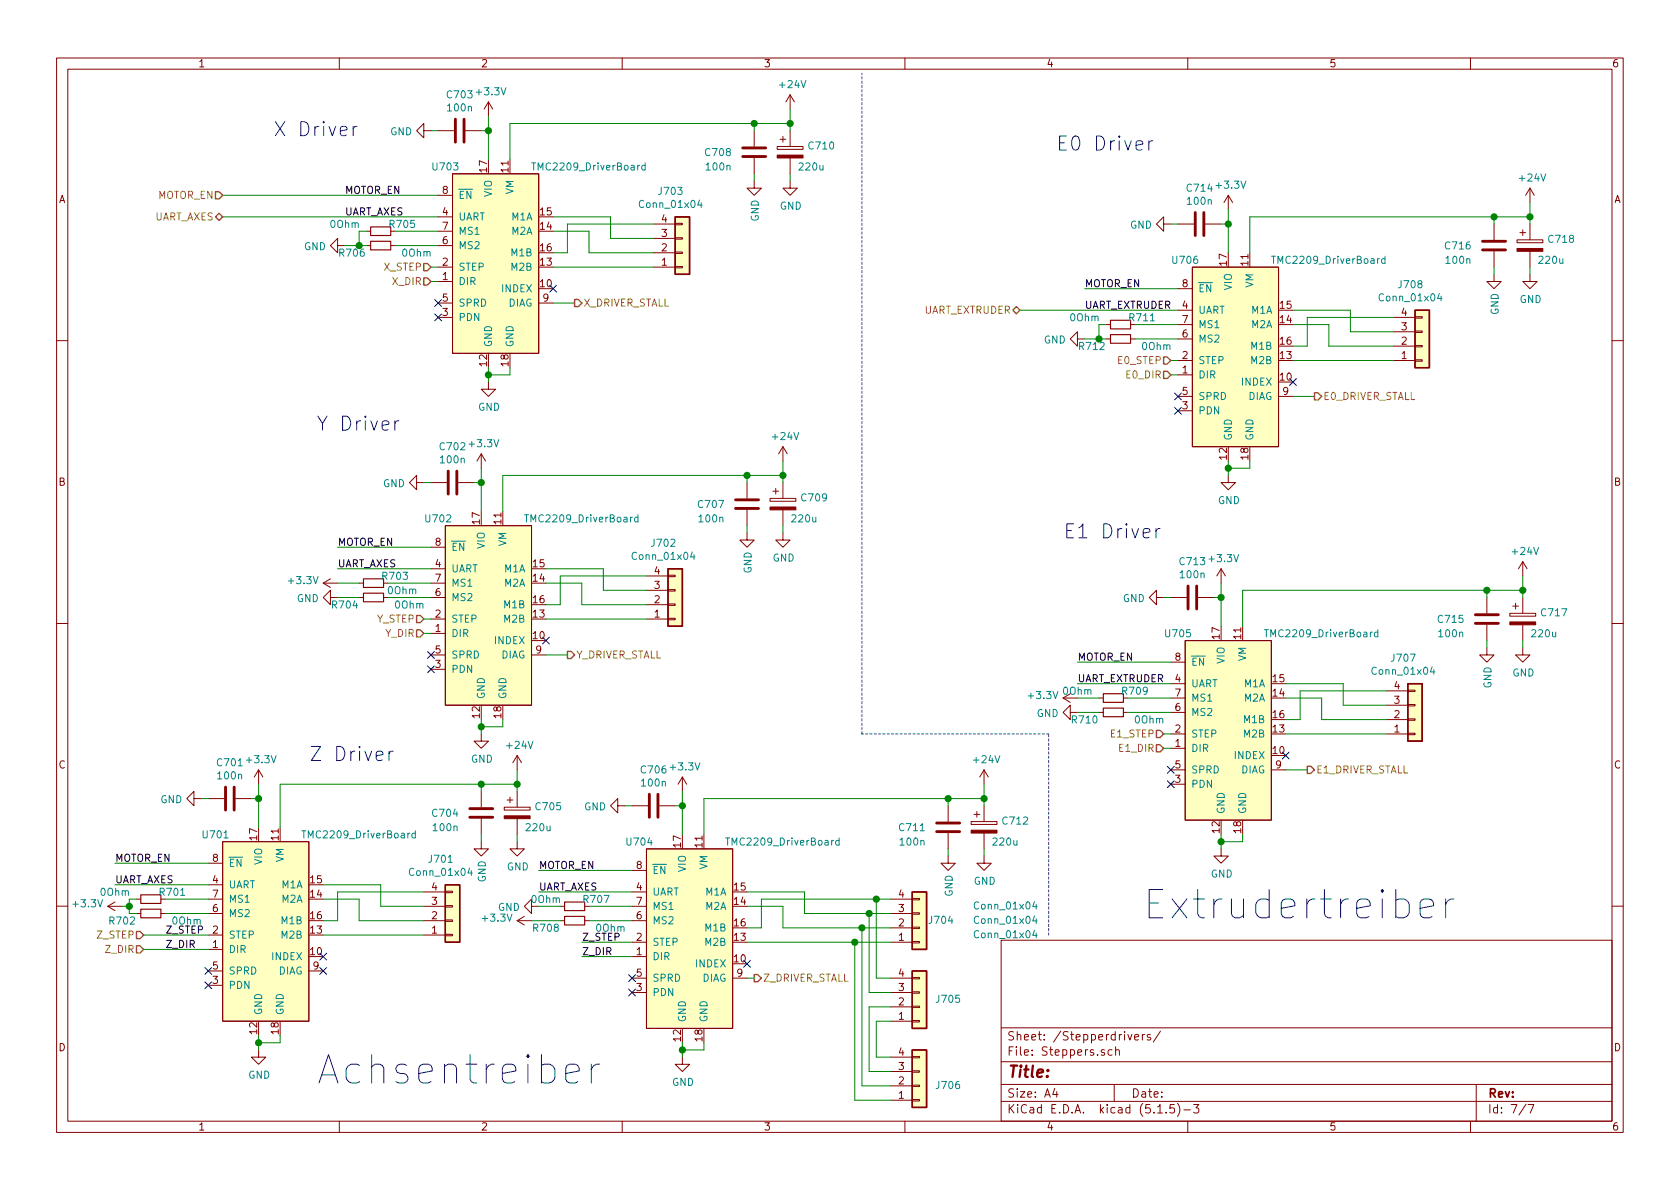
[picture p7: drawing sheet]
EESchema Schematic File Version 4
EELAYER 30 0
EELAYER END
$Descr A4 11693 8268
encoding utf-8
Sheet 7 7
Title ""
Date ""
Rev ""
Comp ""
Comment1 ""
Comment2 ""
Comment3 ""
Comment4 ""
$EndDescr
$Comp
L LibLoader:TMC2209_DriverBoard U703
U 1 1
P 3350 1200
F 0 "U703" H 3100 1250 50  0000 C CNN
F 1 "TMC2209_DriverBoard" H 4100 1250 50  0000 C CNN
F 2 "LibLoader:TMC2209_DriverBoard" H 3350 1650 50  0001 C CNN
F 3 "" H 3350 1650 50  0001 C CNN
	1    3350 1200
	1    0    0    -1  
$EndComp
Text Notes 2200 7550 0    197  ~ 0
Achsentreiber
Text Notes 7950 6400 0    197  ~ 0
Extrudertreiber
$Comp
L power:GND #PWR0714
U 1 1
P 3400 2650
F 0 "#PWR0714" H 3400 2400 50  0001 C CNN
F 1 "GND" H 3405 2477 50  0000 C CNN
F 2 "" H 3400 2650 50  0001 C CNN
F 3 "" H 3400 2650 50  0001 C CNN
	1    3400 2650
	1    0    0    -1  
$EndComp
Wire Wire Line
	3400 2550 3400 2600
Wire Wire Line
	3550 2550 3550 2600
Wire Wire Line
	3550 2600 3400 2600
Connection ~ 3400 2600
Wire Wire Line
	3400 2600 3400 2650
NoConn ~ 3850 2000
NoConn ~ 3050 2200
$Comp
L Connector_Generic:Conn_01x04 J703
U 1 1
P 4750 1750
F 0 "J703" H 4668 1325 50  0000 C CNN
F 1 "Conn_01x04" H 4668 1416 50  0000 C CNN
F 2 "Connector_Molex:Molex_KK-254_AE-6410-04A_1x04_P2.54mm_Vertical" H 4750 1750 50  0001 C CNN
F 3 "~" H 4750 1750 50  0001 C CNN
	1    4750 1750
	1    0    0    1   
$EndComp
Wire Wire Line
	4550 1850 3850 1850
Wire Wire Line
	3850 1750 3950 1750
Wire Wire Line
	3950 1750 3950 1550
Wire Wire Line
	3950 1550 4550 1550
Wire Wire Line
	3850 1600 4100 1600
Wire Wire Line
	4100 1600 4100 1750
Wire Wire Line
	4100 1750 4550 1750
Wire Wire Line
	3850 1500 4250 1500
Wire Wire Line
	4250 1500 4250 1650
Wire Wire Line
	4250 1650 4550 1650
Text Notes 1900 950  0    98   ~ 0
X Driver
Text Notes 2200 3000 0    98   ~ 0
Y Driver
Text Notes 7350 1050 0    98   ~ 0
E0 Driver
Text Notes 7400 3750 0    98   ~ 0
E1 Driver
$Comp
L Device:R_Small R705
U 1 1
P 2650 1600
F 0 "R705" V 2600 1750 50  0000 C CNN
F 1 "0Ohm" V 2600 1350 50  0000 C CNN
F 2 "Resistor_SMD:R_0603_1608Metric" H 2650 1600 50  0001 C CNN
F 3 "~" H 2650 1600 50  0001 C CNN
	1    2650 1600
	0    1    1    0   
$EndComp
$Comp
L Device:R_Small R706
U 1 1
P 2650 1700
F 0 "R706" V 2700 1500 50  0000 C CNN
F 1 "0Ohm" V 2700 1950 50  0000 C CNN
F 2 "Resistor_SMD:R_0603_1608Metric" H 2650 1700 50  0001 C CNN
F 3 "~" H 2650 1700 50  0001 C CNN
	1    2650 1700
	0    1    1    0   
$EndComp
Wire Wire Line
	2750 1600 3050 1600
Wire Wire Line
	3050 1700 2750 1700
$Comp
L power:GND #PWR0707
U 1 1
P 2400 1700
F 0 "#PWR0707" H 2400 1450 50  0001 C CNN
F 1 "GND" V 2405 1572 50  0000 R CNN
F 2 "" H 2400 1700 50  0001 C CNN
F 3 "" H 2400 1700 50  0001 C CNN
	1    2400 1700
	0    1    1    0   
$EndComp
Wire Wire Line
	2400 1700 2500 1700
Wire Wire Line
	2550 1600 2500 1600
Wire Wire Line
	2500 1600 2500 1700
Connection ~ 2500 1700
Wire Wire Line
	2500 1700 2550 1700
Text HLabel 1550 1500 0    50   BiDi ~ 0
UART_AXES
Text HLabel 7100 2150 0    50   BiDi ~ 0
UART_EXTRUDER
Wire Wire Line
	3050 1500 1550 1500
Text Label 2400 1500 0    50   ~ 0
UART_AXES
Text HLabel 1550 1350 0    50   Input ~ 0
MOTOR_EN
Wire Wire Line
	1550 1350 3050 1350
Text Label 2400 1350 0    50   ~ 0
MOTOR_EN
Text HLabel 4000 2100 2    50   Output ~ 0
X_DRIVER_STALL
Wire Wire Line
	4000 2100 3850 2100
NoConn ~ 3050 2100
Text HLabel 3000 1950 0    50   Input ~ 0
X_DIR
Text HLabel 3000 1850 0    50   Input ~ 0
X_STEP
Wire Wire Line
	3000 1850 3050 1850
Wire Wire Line
	3000 1950 3050 1950
$Comp
L Device:C C703
U 1 1
P 3200 900
F 0 "C703" V 2948 900 50  0000 C CNN
F 1 "100n" V 3039 900 50  0000 C CNN
F 2 "Capacitor_SMD:C_0603_1608Metric" H 3238 750 50  0001 C CNN
F 3 "~" H 3200 900 50  0001 C CNN
F 4 "" V 3200 900 50  0001 C CNN "Feld4"
	1    3200 900 
	0    1    1    0   
$EndComp
Wire Wire Line
	3400 1100 3400 900 
Wire Wire Line
	3400 900  3350 900 
$Comp
L power:GND #PWR0709
U 1 1
P 3000 900
F 0 "#PWR0709" H 3000 650 50  0001 C CNN
F 1 "GND" V 3005 772 50  0000 R CNN
F 2 "" H 3000 900 50  0001 C CNN
F 3 "" H 3000 900 50  0001 C CNN
	1    3000 900 
	0    1    1    0   
$EndComp
Wire Wire Line
	3000 900  3050 900 
$Comp
L power:+3.3V #PWR0713
U 1 1
P 3400 800
F 0 "#PWR0713" H 3400 650 50  0001 C CNN
F 1 "+3.3V" H 3415 973 50  0000 C CNN
F 2 "" H 3400 800 50  0001 C CNN
F 3 "" H 3400 800 50  0001 C CNN
	1    3400 800 
	1    0    0    -1  
$EndComp
Wire Wire Line
	3400 800  3400 900 
Connection ~ 3400 900 
$Comp
L Device:CP C?
U 1 1
P 5500 1050
AR Path="/5EC2A71B/5EF22206" Ref="C?"  Part="1" 
AR Path="/5EE252A3/5EF22206" Ref="C710"  Part="1" 
F 0 "C710" H 5618 1096 50  0000 L CNN
F 1 "220u" H 5550 950 50  0000 L CNN
F 2 "Capacitor_SMD:CP_Elec_8x10" H 5538 900 50  0001 C CNN
F 3 "~" H 5500 1050 50  0001 C CNN
	1    5500 1050
	1    0    0    -1  
$EndComp
$Comp
L power:GND #PWR0727
U 1 1
P 5500 1250
F 0 "#PWR0727" H 5500 1000 50  0001 C CNN
F 1 "GND" H 5505 1077 50  0000 C CNN
F 2 "" H 5500 1250 50  0001 C CNN
F 3 "" H 5500 1250 50  0001 C CNN
	1    5500 1250
	1    0    0    -1  
$EndComp
Wire Wire Line
	5500 1250 5500 1200
$Comp
L power:+24V #PWR0726
U 1 1
P 5500 750
F 0 "#PWR0726" H 5500 600 50  0001 C CNN
F 1 "+24V" H 5515 923 50  0000 C CNN
F 2 "" H 5500 750 50  0001 C CNN
F 3 "" H 5500 750 50  0001 C CNN
	1    5500 750 
	1    0    0    -1  
$EndComp
Wire Wire Line
	5500 900  5500 850 
Wire Wire Line
	5500 850  5250 850 
Connection ~ 5500 850 
Wire Wire Line
	5500 850  5500 750 
Wire Wire Line
	3550 850  3550 1100
$Comp
L Device:C C708
U 1 1
P 5250 1050
F 0 "C708" H 4998 1050 50  0000 C CNN
F 1 "100n" H 5000 950 50  0000 C CNN
F 2 "Capacitor_SMD:C_0603_1608Metric" H 5288 900 50  0001 C CNN
F 3 "~" H 5250 1050 50  0001 C CNN
F 4 "" V 5250 1050 50  0001 C CNN "Feld4"
	1    5250 1050
	1    0    0    -1  
$EndComp
$Comp
L power:GND #PWR0723
U 1 1
P 5250 1250
F 0 "#PWR0723" H 5250 1000 50  0001 C CNN
F 1 "GND" V 5255 1122 50  0000 R CNN
F 2 "" H 5250 1250 50  0001 C CNN
F 3 "" H 5250 1250 50  0001 C CNN
	1    5250 1250
	1    0    0    -1  
$EndComp
Wire Wire Line
	5250 1250 5250 1200
Wire Wire Line
	5250 900  5250 850 
Connection ~ 5250 850 
Wire Wire Line
	3550 850  5250 850 
$Comp
L LibLoader:TMC2209_DriverBoard U702
U 1 1
P 3300 3650
F 0 "U702" H 3050 3700 50  0000 C CNN
F 1 "TMC2209_DriverBoard" H 4050 3700 50  0000 C CNN
F 2 "LibLoader:TMC2209_DriverBoard" H 3300 4100 50  0001 C CNN
F 3 "" H 3300 4100 50  0001 C CNN
	1    3300 3650
	1    0    0    -1  
$EndComp
$Comp
L power:GND #PWR0711
U 1 1
P 3350 5100
F 0 "#PWR0711" H 3350 4850 50  0001 C CNN
F 1 "GND" H 3355 4927 50  0000 C CNN
F 2 "" H 3350 5100 50  0001 C CNN
F 3 "" H 3350 5100 50  0001 C CNN
	1    3350 5100
	1    0    0    -1  
$EndComp
Wire Wire Line
	3350 5000 3350 5050
Wire Wire Line
	3500 5000 3500 5050
Wire Wire Line
	3500 5050 3350 5050
Connection ~ 3350 5050
Wire Wire Line
	3350 5050 3350 5100
NoConn ~ 3800 4450
NoConn ~ 3000 4650
$Comp
L Connector_Generic:Conn_01x04 J702
U 1 1
P 4700 4200
F 0 "J702" H 4618 3775 50  0000 C CNN
F 1 "Conn_01x04" H 4618 3866 50  0000 C CNN
F 2 "Connector_Molex:Molex_KK-254_AE-6410-04A_1x04_P2.54mm_Vertical" H 4700 4200 50  0001 C CNN
F 3 "~" H 4700 4200 50  0001 C CNN
	1    4700 4200
	1    0    0    1   
$EndComp
Wire Wire Line
	4500 4300 3800 4300
Wire Wire Line
	3800 4200 3900 4200
Wire Wire Line
	3900 4200 3900 4000
Wire Wire Line
	3900 4000 4500 4000
Wire Wire Line
	3800 4050 4050 4050
Wire Wire Line
	4050 4050 4050 4200
Wire Wire Line
	4050 4200 4500 4200
Wire Wire Line
	3800 3950 4200 3950
Wire Wire Line
	4200 3950 4200 4100
Wire Wire Line
	4200 4100 4500 4100
$Comp
L Device:R_Small R703
U 1 1
P 2600 4050
F 0 "R703" V 2550 4200 50  0000 C CNN
F 1 "0Ohm" V 2650 4250 50  0000 C CNN
F 2 "Resistor_SMD:R_0603_1608Metric" H 2600 4050 50  0001 C CNN
F 3 "~" H 2600 4050 50  0001 C CNN
	1    2600 4050
	0    1    1    0   
$EndComp
$Comp
L Device:R_Small R704
U 1 1
P 2600 4150
F 0 "R704" V 2650 3950 50  0000 C CNN
F 1 "0Ohm" V 2650 4400 50  0000 C CNN
F 2 "Resistor_SMD:R_0603_1608Metric" H 2600 4150 50  0001 C CNN
F 3 "~" H 2600 4150 50  0001 C CNN
	1    2600 4150
	0    1    1    0   
$EndComp
Wire Wire Line
	2700 4050 3000 4050
Wire Wire Line
	3000 4150 2700 4150
$Comp
L power:GND #PWR0706
U 1 1
P 2350 4150
F 0 "#PWR0706" H 2350 3900 50  0001 C CNN
F 1 "GND" V 2355 4022 50  0000 R CNN
F 2 "" H 2350 4150 50  0001 C CNN
F 3 "" H 2350 4150 50  0001 C CNN
	1    2350 4150
	0    1    1    0   
$EndComp
Wire Wire Line
	3000 3950 2350 3950
Text Label 2350 3950 0    50   ~ 0
UART_AXES
Wire Wire Line
	2350 3800 3000 3800
Text Label 2350 3800 0    50   ~ 0
MOTOR_EN
Text HLabel 3950 4550 2    50   Output ~ 0
Y_DRIVER_STALL
Wire Wire Line
	3950 4550 3800 4550
NoConn ~ 3000 4550
Text HLabel 2950 4400 0    50   Input ~ 0
Y_DIR
Text HLabel 2950 4300 0    50   Input ~ 0
Y_STEP
Wire Wire Line
	2950 4300 3000 4300
Wire Wire Line
	2950 4400 3000 4400
$Comp
L Device:C C702
U 1 1
P 3150 3350
F 0 "C702" V 2898 3350 50  0000 C CNN
F 1 "100n" V 2989 3350 50  0000 C CNN
F 2 "Capacitor_SMD:C_0603_1608Metric" H 3188 3200 50  0001 C CNN
F 3 "~" H 3150 3350 50  0001 C CNN
F 4 "" V 3150 3350 50  0001 C CNN "Feld4"
	1    3150 3350
	0    1    1    0   
$EndComp
Wire Wire Line
	3350 3550 3350 3350
Wire Wire Line
	3350 3350 3300 3350
$Comp
L power:GND #PWR0708
U 1 1
P 2950 3350
F 0 "#PWR0708" H 2950 3100 50  0001 C CNN
F 1 "GND" V 2955 3222 50  0000 R CNN
F 2 "" H 2950 3350 50  0001 C CNN
F 3 "" H 2950 3350 50  0001 C CNN
	1    2950 3350
	0    1    1    0   
$EndComp
Wire Wire Line
	2950 3350 3000 3350
$Comp
L power:+3.3V #PWR0710
U 1 1
P 3350 3250
F 0 "#PWR0710" H 3350 3100 50  0001 C CNN
F 1 "+3.3V" H 3365 3423 50  0000 C CNN
F 2 "" H 3350 3250 50  0001 C CNN
F 3 "" H 3350 3250 50  0001 C CNN
	1    3350 3250
	1    0    0    -1  
$EndComp
Wire Wire Line
	3350 3250 3350 3350
Connection ~ 3350 3350
$Comp
L Device:CP C?
U 1 1
P 5450 3500
AR Path="/5EC2A71B/5EF4168D" Ref="C?"  Part="1" 
AR Path="/5EE252A3/5EF4168D" Ref="C709"  Part="1" 
F 0 "C709" H 5568 3546 50  0000 L CNN
F 1 "220u" H 5500 3400 50  0000 L CNN
F 2 "Capacitor_SMD:CP_Elec_8x10" H 5488 3350 50  0001 C CNN
F 3 "~" H 5450 3500 50  0001 C CNN
	1    5450 3500
	1    0    0    -1  
$EndComp
$Comp
L power:GND #PWR0725
U 1 1
P 5450 3700
F 0 "#PWR0725" H 5450 3450 50  0001 C CNN
F 1 "GND" H 5455 3527 50  0000 C CNN
F 2 "" H 5450 3700 50  0001 C CNN
F 3 "" H 5450 3700 50  0001 C CNN
	1    5450 3700
	1    0    0    -1  
$EndComp
Wire Wire Line
	5450 3700 5450 3650
$Comp
L power:+24V #PWR0724
U 1 1
P 5450 3200
F 0 "#PWR0724" H 5450 3050 50  0001 C CNN
F 1 "+24V" H 5465 3373 50  0000 C CNN
F 2 "" H 5450 3200 50  0001 C CNN
F 3 "" H 5450 3200 50  0001 C CNN
	1    5450 3200
	1    0    0    -1  
$EndComp
Wire Wire Line
	5450 3350 5450 3300
Wire Wire Line
	5450 3300 5200 3300
Connection ~ 5450 3300
Wire Wire Line
	5450 3300 5450 3200
Wire Wire Line
	3500 3300 3500 3550
$Comp
L Device:C C707
U 1 1
P 5200 3500
F 0 "C707" H 4948 3500 50  0000 C CNN
F 1 "100n" H 4950 3400 50  0000 C CNN
F 2 "Capacitor_SMD:C_0603_1608Metric" H 5238 3350 50  0001 C CNN
F 3 "~" H 5200 3500 50  0001 C CNN
F 4 "" V 5200 3500 50  0001 C CNN "Feld4"
	1    5200 3500
	1    0    0    -1  
$EndComp
$Comp
L power:GND #PWR0722
U 1 1
P 5200 3700
F 0 "#PWR0722" H 5200 3450 50  0001 C CNN
F 1 "GND" V 5205 3572 50  0000 R CNN
F 2 "" H 5200 3700 50  0001 C CNN
F 3 "" H 5200 3700 50  0001 C CNN
	1    5200 3700
	1    0    0    -1  
$EndComp
Wire Wire Line
	5200 3700 5200 3650
Wire Wire Line
	5200 3350 5200 3300
Connection ~ 5200 3300
Wire Wire Line
	3500 3300 5200 3300
$Comp
L LibLoader:TMC2209_DriverBoard U704
U 1 1
P 4700 5900
F 0 "U704" H 4450 5950 50  0000 C CNN
F 1 "TMC2209_DriverBoard" H 5450 5950 50  0000 C CNN
F 2 "LibLoader:TMC2209_DriverBoard" H 4700 6350 50  0001 C CNN
F 3 "" H 4700 6350 50  0001 C CNN
	1    4700 5900
	1    0    0    -1  
$EndComp
$Comp
L power:GND #PWR0721
U 1 1
P 4750 7350
F 0 "#PWR0721" H 4750 7100 50  0001 C CNN
F 1 "GND" H 4755 7177 50  0000 C CNN
F 2 "" H 4750 7350 50  0001 C CNN
F 3 "" H 4750 7350 50  0001 C CNN
	1    4750 7350
	1    0    0    -1  
$EndComp
Wire Wire Line
	4750 7250 4750 7300
Wire Wire Line
	4900 7250 4900 7300
Wire Wire Line
	4900 7300 4750 7300
Connection ~ 4750 7300
Wire Wire Line
	4750 7300 4750 7350
NoConn ~ 5200 6700
NoConn ~ 4400 6900
$Comp
L Connector_Generic:Conn_01x04 J704
U 1 1
P 6400 6450
F 0 "J704" H 6550 6400 50  0000 C CNN
F 1 "Conn_01x04" H 7000 6400 50  0000 C CNN
F 2 "Connector_Molex:Molex_KK-254_AE-6410-04A_1x04_P2.54mm_Vertical" H 6400 6450 50  0001 C CNN
F 3 "~" H 6400 6450 50  0001 C CNN
	1    6400 6450
	1    0    0    1   
$EndComp
Wire Wire Line
	6200 6550 5950 6550
Wire Wire Line
	5200 6450 5300 6450
Wire Wire Line
	5300 6450 5300 6250
Wire Wire Line
	5300 6250 6100 6250
Wire Wire Line
	5200 6300 5450 6300
Wire Wire Line
	5450 6300 5450 6450
Wire Wire Line
	5450 6450 6000 6450
Wire Wire Line
	5200 6200 5600 6200
Wire Wire Line
	5600 6200 5600 6350
Wire Wire Line
	5600 6350 6050 6350
$Comp
L Device:R_Small R707
U 1 1
P 4000 6300
F 0 "R707" V 3950 6450 50  0000 C CNN
F 1 "0Ohm" V 3950 6100 50  0000 C CNN
F 2 "Resistor_SMD:R_0603_1608Metric" H 4000 6300 50  0001 C CNN
F 3 "~" H 4000 6300 50  0001 C CNN
	1    4000 6300
	0    1    1    0   
$EndComp
$Comp
L Device:R_Small R708
U 1 1
P 4000 6400
F 0 "R708" V 4050 6200 50  0000 C CNN
F 1 "0Ohm" V 4050 6650 50  0000 C CNN
F 2 "Resistor_SMD:R_0603_1608Metric" H 4000 6400 50  0001 C CNN
F 3 "~" H 4000 6400 50  0001 C CNN
	1    4000 6400
	0    1    1    0   
$EndComp
Wire Wire Line
	4100 6300 4400 6300
Wire Wire Line
	4400 6400 4100 6400
$Comp
L power:GND #PWR0718
U 1 1
P 3750 6300
F 0 "#PWR0718" H 3750 6050 50  0001 C CNN
F 1 "GND" V 3755 6172 50  0000 R CNN
F 2 "" H 3750 6300 50  0001 C CNN
F 3 "" H 3750 6300 50  0001 C CNN
	1    3750 6300
	0    1    1    0   
$EndComp
Wire Wire Line
	4400 6200 3750 6200
Text Label 3750 6200 0    50   ~ 0
UART_AXES
Wire Wire Line
	3750 6050 4400 6050
Text Label 3750 6050 0    50   ~ 0
MOTOR_EN
Text HLabel 5250 6800 2    50   Output ~ 0
Z_DRIVER_STALL
Wire Wire Line
	5250 6800 5200 6800
NoConn ~ 4400 6800
$Comp
L Device:C C706
U 1 1
P 4550 5600
F 0 "C706" V 4298 5600 50  0000 C CNN
F 1 "100n" V 4389 5600 50  0000 C CNN
F 2 "Capacitor_SMD:C_0603_1608Metric" H 4588 5450 50  0001 C CNN
F 3 "~" H 4550 5600 50  0001 C CNN
F 4 "" V 4550 5600 50  0001 C CNN "Feld4"
	1    4550 5600
	0    1    1    0   
$EndComp
Wire Wire Line
	4750 5800 4750 5600
Wire Wire Line
	4750 5600 4700 5600
$Comp
L power:GND #PWR0719
U 1 1
P 4350 5600
F 0 "#PWR0719" H 4350 5350 50  0001 C CNN
F 1 "GND" V 4355 5472 50  0000 R CNN
F 2 "" H 4350 5600 50  0001 C CNN
F 3 "" H 4350 5600 50  0001 C CNN
	1    4350 5600
	0    1    1    0   
$EndComp
Wire Wire Line
	4350 5600 4400 5600
$Comp
L power:+3.3V #PWR0720
U 1 1
P 4750 5500
F 0 "#PWR0720" H 4750 5350 50  0001 C CNN
F 1 "+3.3V" H 4765 5673 50  0000 C CNN
F 2 "" H 4750 5500 50  0001 C CNN
F 3 "" H 4750 5500 50  0001 C CNN
	1    4750 5500
	1    0    0    -1  
$EndComp
Wire Wire Line
	4750 5500 4750 5600
Connection ~ 4750 5600
$Comp
L Device:CP C?
U 1 1
P 6850 5750
AR Path="/5EC2A71B/5EF4D920" Ref="C?"  Part="1" 
AR Path="/5EE252A3/5EF4D920" Ref="C712"  Part="1" 
F 0 "C712" H 6968 5796 50  0000 L CNN
F 1 "220u" H 6900 5650 50  0000 L CNN
F 2 "Capacitor_SMD:CP_Elec_8x10" H 6888 5600 50  0001 C CNN
F 3 "~" H 6850 5750 50  0001 C CNN
	1    6850 5750
	1    0    0    -1  
$EndComp
$Comp
L power:GND #PWR0730
U 1 1
P 6850 5950
F 0 "#PWR0730" H 6850 5700 50  0001 C CNN
F 1 "GND" H 6855 5777 50  0000 C CNN
F 2 "" H 6850 5950 50  0001 C CNN
F 3 "" H 6850 5950 50  0001 C CNN
	1    6850 5950
	1    0    0    -1  
$EndComp
Wire Wire Line
	6850 5950 6850 5900
$Comp
L power:+24V #PWR0729
U 1 1
P 6850 5450
F 0 "#PWR0729" H 6850 5300 50  0001 C CNN
F 1 "+24V" H 6865 5623 50  0000 C CNN
F 2 "" H 6850 5450 50  0001 C CNN
F 3 "" H 6850 5450 50  0001 C CNN
	1    6850 5450
	1    0    0    -1  
$EndComp
Wire Wire Line
	6850 5600 6850 5550
Wire Wire Line
	6850 5550 6600 5550
Connection ~ 6850 5550
Wire Wire Line
	6850 5550 6850 5450
Wire Wire Line
	4900 5550 4900 5800
$Comp
L Device:C C711
U 1 1
P 6600 5750
F 0 "C711" H 6348 5750 50  0000 C CNN
F 1 "100n" H 6350 5650 50  0000 C CNN
F 2 "Capacitor_SMD:C_0603_1608Metric" H 6638 5600 50  0001 C CNN
F 3 "~" H 6600 5750 50  0001 C CNN
F 4 "" V 6600 5750 50  0001 C CNN "Feld4"
	1    6600 5750
	1    0    0    -1  
$EndComp
$Comp
L power:GND #PWR0728
U 1 1
P 6600 5950
F 0 "#PWR0728" H 6600 5700 50  0001 C CNN
F 1 "GND" V 6605 5822 50  0000 R CNN
F 2 "" H 6600 5950 50  0001 C CNN
F 3 "" H 6600 5950 50  0001 C CNN
	1    6600 5950
	1    0    0    -1  
$EndComp
Wire Wire Line
	6600 5950 6600 5900
Wire Wire Line
	6600 5600 6600 5550
Connection ~ 6600 5550
Wire Wire Line
	4900 5550 6600 5550
$Comp
L Connector_Generic:Conn_01x04 J705
U 1 1
P 6400 7000
F 0 "J705" H 6600 6950 50  0000 C CNN
F 1 "Conn_01x04" H 7000 6500 50  0000 C CNN
F 2 "Connector_Molex:Molex_KK-254_AE-6410-04A_1x04_P2.54mm_Vertical" H 6400 7000 50  0001 C CNN
F 3 "~" H 6400 7000 50  0001 C CNN
	1    6400 7000
	1    0    0    1   
$EndComp
$Comp
L Connector_Generic:Conn_01x04 J706
U 1 1
P 6400 7550
F 0 "J706" H 6600 7550 50  0000 C CNN
F 1 "Conn_01x04" H 7000 6300 50  0000 C CNN
F 2 "Connector_Molex:Molex_KK-254_AE-6410-04A_1x04_P2.54mm_Vertical" H 6400 7550 50  0001 C CNN
F 3 "~" H 6400 7550 50  0001 C CNN
	1    6400 7550
	1    0    0    1   
$EndComp
Wire Wire Line
	6200 6800 6100 6800
Wire Wire Line
	6100 6800 6100 6250
Connection ~ 6100 6250
Wire Wire Line
	6100 6250 6200 6250
Wire Wire Line
	6200 7100 6100 7100
Wire Wire Line
	6100 7100 6100 7350
Wire Wire Line
	6100 7350 6200 7350
Wire Wire Line
	6200 6900 6050 6900
Wire Wire Line
	6050 6900 6050 6350
Connection ~ 6050 6350
Wire Wire Line
	6050 6350 6200 6350
Wire Wire Line
	6200 7000 6050 7000
Wire Wire Line
	6050 7000 6050 7450
Wire Wire Line
	6050 7450 6200 7450
Wire Wire Line
	6200 7650 5950 7650
Wire Wire Line
	5950 7650 5950 6550
Connection ~ 5950 6550
Wire Wire Line
	5950 6550 5200 6550
Wire Wire Line
	6200 7550 6000 7550
Wire Wire Line
	6000 7550 6000 6450
Connection ~ 6000 6450
Wire Wire Line
	6000 6450 6200 6450
$Comp
L LibLoader:TMC2209_DriverBoard U706
U 1 1
P 8500 1850
F 0 "U706" H 8250 1900 50  0000 C CNN
F 1 "TMC2209_DriverBoard" H 9250 1900 50  0000 C CNN
F 2 "LibLoader:TMC2209_DriverBoard" H 8500 2300 50  0001 C CNN
F 3 "" H 8500 2300 50  0001 C CNN
	1    8500 1850
	1    0    0    -1  
$EndComp
$Comp
L power:GND #PWR0739
U 1 1
P 8550 3300
F 0 "#PWR0739" H 8550 3050 50  0001 C CNN
F 1 "GND" H 8555 3127 50  0000 C CNN
F 2 "" H 8550 3300 50  0001 C CNN
F 3 "" H 8550 3300 50  0001 C CNN
	1    8550 3300
	1    0    0    -1  
$EndComp
Wire Wire Line
	8550 3200 8550 3250
Wire Wire Line
	8700 3200 8700 3250
Wire Wire Line
	8700 3250 8550 3250
Connection ~ 8550 3250
Wire Wire Line
	8550 3250 8550 3300
NoConn ~ 9000 2650
NoConn ~ 8200 2850
$Comp
L Connector_Generic:Conn_01x04 J708
U 1 1
P 9900 2400
F 0 "J708" H 9818 1975 50  0000 C CNN
F 1 "Conn_01x04" H 9818 2066 50  0000 C CNN
F 2 "Connector_Molex:Molex_KK-254_AE-6410-04A_1x04_P2.54mm_Vertical" H 9900 2400 50  0001 C CNN
F 3 "~" H 9900 2400 50  0001 C CNN
	1    9900 2400
	1    0    0    1   
$EndComp
Wire Wire Line
	9700 2500 9000 2500
Wire Wire Line
	9000 2400 9100 2400
Wire Wire Line
	9100 2400 9100 2200
Wire Wire Line
	9100 2200 9700 2200
Wire Wire Line
	9000 2250 9250 2250
Wire Wire Line
	9250 2250 9250 2400
Wire Wire Line
	9250 2400 9700 2400
Wire Wire Line
	9000 2150 9400 2150
Wire Wire Line
	9400 2150 9400 2300
Wire Wire Line
	9400 2300 9700 2300
$Comp
L Device:R_Small R711
U 1 1
P 7800 2250
F 0 "R711" V 7750 2400 50  0000 C CNN
F 1 "0Ohm" V 7750 2000 50  0000 C CNN
F 2 "Resistor_SMD:R_0603_1608Metric" H 7800 2250 50  0001 C CNN
F 3 "~" H 7800 2250 50  0001 C CNN
	1    7800 2250
	0    1    1    0   
$EndComp
$Comp
L Device:R_Small R712
U 1 1
P 7800 2350
F 0 "R712" V 7850 2150 50  0000 C CNN
F 1 "0Ohm" V 7850 2600 50  0000 C CNN
F 2 "Resistor_SMD:R_0603_1608Metric" H 7800 2350 50  0001 C CNN
F 3 "~" H 7800 2350 50  0001 C CNN
	1    7800 2350
	0    1    1    0   
$EndComp
Wire Wire Line
	7900 2250 8200 2250
Wire Wire Line
	8200 2350 7900 2350
$Comp
L power:GND #PWR0733
U 1 1
P 7550 2350
F 0 "#PWR0733" H 7550 2100 50  0001 C CNN
F 1 "GND" V 7555 2222 50  0000 R CNN
F 2 "" H 7550 2350 50  0001 C CNN
F 3 "" H 7550 2350 50  0001 C CNN
	1    7550 2350
	0    1    1    0   
$EndComp
Wire Wire Line
	7550 2350 7650 2350
Wire Wire Line
	7700 2250 7650 2250
Wire Wire Line
	7650 2250 7650 2350
Connection ~ 7650 2350
Wire Wire Line
	7650 2350 7700 2350
Wire Wire Line
	7550 2000 8200 2000
Text Label 7550 2000 0    50   ~ 0
MOTOR_EN
Text HLabel 9150 2750 2    50   Output ~ 0
E0_DRIVER_STALL
Wire Wire Line
	9150 2750 9000 2750
NoConn ~ 8200 2750
Text HLabel 8150 2600 0    50   Input ~ 0
E0_DIR
Text HLabel 8150 2500 0    50   Input ~ 0
E0_STEP
Wire Wire Line
	8150 2500 8200 2500
Wire Wire Line
	8150 2600 8200 2600
$Comp
L Device:C C714
U 1 1
P 8350 1550
F 0 "C714" V 8098 1550 50  0000 C CNN
F 1 "100n" V 8189 1550 50  0000 C CNN
F 2 "Capacitor_SMD:C_0603_1608Metric" H 8388 1400 50  0001 C CNN
F 3 "~" H 8350 1550 50  0001 C CNN
F 4 "" V 8350 1550 50  0001 C CNN "Feld4"
	1    8350 1550
	0    1    1    0   
$EndComp
Wire Wire Line
	8550 1750 8550 1550
Wire Wire Line
	8550 1550 8500 1550
$Comp
L power:GND #PWR0735
U 1 1
P 8150 1550
F 0 "#PWR0735" H 8150 1300 50  0001 C CNN
F 1 "GND" V 8155 1422 50  0000 R CNN
F 2 "" H 8150 1550 50  0001 C CNN
F 3 "" H 8150 1550 50  0001 C CNN
	1    8150 1550
	0    1    1    0   
$EndComp
Wire Wire Line
	8150 1550 8200 1550
$Comp
L power:+3.3V #PWR0738
U 1 1
P 8550 1450
F 0 "#PWR0738" H 8550 1300 50  0001 C CNN
F 1 "+3.3V" H 8565 1623 50  0000 C CNN
F 2 "" H 8550 1450 50  0001 C CNN
F 3 "" H 8550 1450 50  0001 C CNN
	1    8550 1450
	1    0    0    -1  
$EndComp
Wire Wire Line
	8550 1450 8550 1550
Connection ~ 8550 1550
$Comp
L Device:CP C?
U 1 1
P 10650 1700
AR Path="/5EC2A71B/5EFF18BC" Ref="C?"  Part="1" 
AR Path="/5EE252A3/5EFF18BC" Ref="C718"  Part="1" 
F 0 "C718" H 10768 1746 50  0000 L CNN
F 1 "220u" H 10700 1600 50  0000 L CNN
F 2 "Capacitor_SMD:CP_Elec_8x10" H 10688 1550 50  0001 C CNN
F 3 "~" H 10650 1700 50  0001 C CNN
	1    10650 1700
	1    0    0    -1  
$EndComp
$Comp
L power:GND #PWR0745
U 1 1
P 10650 1900
F 0 "#PWR0745" H 10650 1650 50  0001 C CNN
F 1 "GND" H 10655 1727 50  0000 C CNN
F 2 "" H 10650 1900 50  0001 C CNN
F 3 "" H 10650 1900 50  0001 C CNN
	1    10650 1900
	1    0    0    -1  
$EndComp
Wire Wire Line
	10650 1900 10650 1850
$Comp
L power:+24V #PWR0744
U 1 1
P 10650 1400
F 0 "#PWR0744" H 10650 1250 50  0001 C CNN
F 1 "+24V" H 10665 1573 50  0000 C CNN
F 2 "" H 10650 1400 50  0001 C CNN
F 3 "" H 10650 1400 50  0001 C CNN
	1    10650 1400
	1    0    0    -1  
$EndComp
Wire Wire Line
	10650 1550 10650 1500
Wire Wire Line
	10650 1500 10400 1500
Connection ~ 10650 1500
Wire Wire Line
	10650 1500 10650 1400
Wire Wire Line
	8700 1500 8700 1750
$Comp
L Device:C C716
U 1 1
P 10400 1700
F 0 "C716" H 10148 1700 50  0000 C CNN
F 1 "100n" H 10150 1600 50  0000 C CNN
F 2 "Capacitor_SMD:C_0603_1608Metric" H 10438 1550 50  0001 C CNN
F 3 "~" H 10400 1700 50  0001 C CNN
F 4 "" V 10400 1700 50  0001 C CNN "Feld4"
	1    10400 1700
	1    0    0    -1  
$EndComp
$Comp
L power:GND #PWR0741
U 1 1
P 10400 1900
F 0 "#PWR0741" H 10400 1650 50  0001 C CNN
F 1 "GND" V 10405 1772 50  0000 R CNN
F 2 "" H 10400 1900 50  0001 C CNN
F 3 "" H 10400 1900 50  0001 C CNN
	1    10400 1900
	1    0    0    -1  
$EndComp
Wire Wire Line
	10400 1900 10400 1850
Wire Wire Line
	10400 1550 10400 1500
Connection ~ 10400 1500
Wire Wire Line
	8700 1500 10400 1500
Wire Wire Line
	7100 2150 8200 2150
Text Label 7550 2150 0    50   ~ 0
UART_EXTRUDER
$Comp
L LibLoader:TMC2209_DriverBoard U705
U 1 1
P 8450 4450
F 0 "U705" H 8200 4500 50  0000 C CNN
F 1 "TMC2209_DriverBoard" H 9200 4500 50  0000 C CNN
F 2 "LibLoader:TMC2209_DriverBoard" H 8450 4900 50  0001 C CNN
F 3 "" H 8450 4900 50  0001 C CNN
	1    8450 4450
	1    0    0    -1  
$EndComp
$Comp
L power:GND #PWR0737
U 1 1
P 8500 5900
F 0 "#PWR0737" H 8500 5650 50  0001 C CNN
F 1 "GND" H 8505 5727 50  0000 C CNN
F 2 "" H 8500 5900 50  0001 C CNN
F 3 "" H 8500 5900 50  0001 C CNN
	1    8500 5900
	1    0    0    -1  
$EndComp
Wire Wire Line
	8500 5800 8500 5850
Wire Wire Line
	8650 5800 8650 5850
Wire Wire Line
	8650 5850 8500 5850
Connection ~ 8500 5850
Wire Wire Line
	8500 5850 8500 5900
NoConn ~ 8950 5250
NoConn ~ 8150 5450
$Comp
L Connector_Generic:Conn_01x04 J707
U 1 1
P 9850 5000
F 0 "J707" H 9768 4575 50  0000 C CNN
F 1 "Conn_01x04" H 9768 4666 50  0000 C CNN
F 2 "Connector_Molex:Molex_KK-254_AE-6410-04A_1x04_P2.54mm_Vertical" H 9850 5000 50  0001 C CNN
F 3 "~" H 9850 5000 50  0001 C CNN
	1    9850 5000
	1    0    0    1   
$EndComp
Wire Wire Line
	9650 5100 8950 5100
Wire Wire Line
	8950 5000 9050 5000
Wire Wire Line
	9050 5000 9050 4800
Wire Wire Line
	9050 4800 9650 4800
Wire Wire Line
	8950 4850 9200 4850
Wire Wire Line
	9200 4850 9200 5000
Wire Wire Line
	9200 5000 9650 5000
Wire Wire Line
	8950 4750 9350 4750
Wire Wire Line
	9350 4750 9350 4900
Wire Wire Line
	9350 4900 9650 4900
$Comp
L Device:R_Small R709
U 1 1
P 7750 4850
F 0 "R709" V 7700 5000 50  0000 C CNN
F 1 "0Ohm" V 7700 4600 50  0000 C CNN
F 2 "Resistor_SMD:R_0603_1608Metric" H 7750 4850 50  0001 C CNN
F 3 "~" H 7750 4850 50  0001 C CNN
	1    7750 4850
	0    1    1    0   
$EndComp
$Comp
L Device:R_Small R710
U 1 1
P 7750 4950
F 0 "R710" V 7800 4750 50  0000 C CNN
F 1 "0Ohm" V 7800 5200 50  0000 C CNN
F 2 "Resistor_SMD:R_0603_1608Metric" H 7750 4950 50  0001 C CNN
F 3 "~" H 7750 4950 50  0001 C CNN
	1    7750 4950
	0    1    1    0   
$EndComp
Wire Wire Line
	7850 4850 8150 4850
Wire Wire Line
	8150 4950 7850 4950
$Comp
L power:GND #PWR0732
U 1 1
P 7500 4950
F 0 "#PWR0732" H 7500 4700 50  0001 C CNN
F 1 "GND" V 7505 4822 50  0000 R CNN
F 2 "" H 7500 4950 50  0001 C CNN
F 3 "" H 7500 4950 50  0001 C CNN
	1    7500 4950
	0    1    1    0   
$EndComp
Wire Wire Line
	8150 4750 7500 4750
Text Label 7500 4750 0    50   ~ 0
UART_EXTRUDER
Wire Wire Line
	7500 4600 8150 4600
Text Label 7500 4600 0    50   ~ 0
MOTOR_EN
Wire Wire Line
	9100 5350 8950 5350
NoConn ~ 8150 5350
Text HLabel 8100 5200 0    50   Input ~ 0
E1_DIR
Text HLabel 8100 5100 0    50   Input ~ 0
E1_STEP
Wire Wire Line
	8100 5100 8150 5100
Wire Wire Line
	8100 5200 8150 5200
$Comp
L Device:C C713
U 1 1
P 8300 4150
F 0 "C713" V 8048 4150 50  0000 C CNN
F 1 "100n" V 8139 4150 50  0000 C CNN
F 2 "Capacitor_SMD:C_0603_1608Metric" H 8338 4000 50  0001 C CNN
F 3 "~" H 8300 4150 50  0001 C CNN
F 4 "" V 8300 4150 50  0001 C CNN "Feld4"
	1    8300 4150
	0    1    1    0   
$EndComp
Wire Wire Line
	8500 4350 8500 4150
Wire Wire Line
	8500 4150 8450 4150
$Comp
L power:GND #PWR0734
U 1 1
P 8100 4150
F 0 "#PWR0734" H 8100 3900 50  0001 C CNN
F 1 "GND" V 8105 4022 50  0000 R CNN
F 2 "" H 8100 4150 50  0001 C CNN
F 3 "" H 8100 4150 50  0001 C CNN
	1    8100 4150
	0    1    1    0   
$EndComp
Wire Wire Line
	8100 4150 8150 4150
$Comp
L power:+3.3V #PWR0736
U 1 1
P 8500 4050
F 0 "#PWR0736" H 8500 3900 50  0001 C CNN
F 1 "+3.3V" H 8515 4223 50  0000 C CNN
F 2 "" H 8500 4050 50  0001 C CNN
F 3 "" H 8500 4050 50  0001 C CNN
	1    8500 4050
	1    0    0    -1  
$EndComp
Wire Wire Line
	8500 4050 8500 4150
Connection ~ 8500 4150
$Comp
L Device:CP C?
U 1 1
P 10600 4300
AR Path="/5EC2A71B/5F0211A9" Ref="C?"  Part="1" 
AR Path="/5EE252A3/5F0211A9" Ref="C717"  Part="1" 
F 0 "C717" H 10718 4346 50  0000 L CNN
F 1 "220u" H 10650 4200 50  0000 L CNN
F 2 "Capacitor_SMD:CP_Elec_8x10" H 10638 4150 50  0001 C CNN
F 3 "~" H 10600 4300 50  0001 C CNN
	1    10600 4300
	1    0    0    -1  
$EndComp
$Comp
L power:GND #PWR0743
U 1 1
P 10600 4500
F 0 "#PWR0743" H 10600 4250 50  0001 C CNN
F 1 "GND" H 10605 4327 50  0000 C CNN
F 2 "" H 10600 4500 50  0001 C CNN
F 3 "" H 10600 4500 50  0001 C CNN
	1    10600 4500
	1    0    0    -1  
$EndComp
Wire Wire Line
	10600 4500 10600 4450
$Comp
L power:+24V #PWR0742
U 1 1
P 10600 4000
F 0 "#PWR0742" H 10600 3850 50  0001 C CNN
F 1 "+24V" H 10615 4173 50  0000 C CNN
F 2 "" H 10600 4000 50  0001 C CNN
F 3 "" H 10600 4000 50  0001 C CNN
	1    10600 4000
	1    0    0    -1  
$EndComp
Wire Wire Line
	10600 4150 10600 4100
Wire Wire Line
	10600 4100 10350 4100
Connection ~ 10600 4100
Wire Wire Line
	10600 4100 10600 4000
Wire Wire Line
	8650 4100 8650 4350
$Comp
L Device:C C715
U 1 1
P 10350 4300
F 0 "C715" H 10098 4300 50  0000 C CNN
F 1 "100n" H 10100 4200 50  0000 C CNN
F 2 "Capacitor_SMD:C_0603_1608Metric" H 10388 4150 50  0001 C CNN
F 3 "~" H 10350 4300 50  0001 C CNN
F 4 "" V 10350 4300 50  0001 C CNN "Feld4"
	1    10350 4300
	1    0    0    -1  
$EndComp
$Comp
L power:GND #PWR0740
U 1 1
P 10350 4500
F 0 "#PWR0740" H 10350 4250 50  0001 C CNN
F 1 "GND" V 10355 4372 50  0000 R CNN
F 2 "" H 10350 4500 50  0001 C CNN
F 3 "" H 10350 4500 50  0001 C CNN
	1    10350 4500
	1    0    0    -1  
$EndComp
Wire Wire Line
	10350 4500 10350 4450
Wire Wire Line
	10350 4150 10350 4100
Connection ~ 10350 4100
Wire Wire Line
	8650 4100 10350 4100
$Comp
L LibLoader:TMC2209_DriverBoard U701
U 1 1
P 1750 5850
F 0 "U701" H 1500 5900 50  0000 C CNN
F 1 "TMC2209_DriverBoard" H 2500 5900 50  0000 C CNN
F 2 "LibLoader:TMC2209_DriverBoard" H 1750 6300 50  0001 C CNN
F 3 "" H 1750 6300 50  0001 C CNN
	1    1750 5850
	1    0    0    -1  
$EndComp
$Comp
L power:GND #PWR0704
U 1 1
P 1800 7300
F 0 "#PWR0704" H 1800 7050 50  0001 C CNN
F 1 "GND" H 1805 7127 50  0000 C CNN
F 2 "" H 1800 7300 50  0001 C CNN
F 3 "" H 1800 7300 50  0001 C CNN
	1    1800 7300
	1    0    0    -1  
$EndComp
Wire Wire Line
	1800 7200 1800 7250
Wire Wire Line
	1950 7200 1950 7250
Wire Wire Line
	1950 7250 1800 7250
Connection ~ 1800 7250
Wire Wire Line
	1800 7250 1800 7300
NoConn ~ 2250 6650
NoConn ~ 1450 6850
$Comp
L Connector_Generic:Conn_01x04 J701
U 1 1
P 3150 6400
F 0 "J701" H 3068 5975 50  0000 C CNN
F 1 "Conn_01x04" H 3068 6066 50  0000 C CNN
F 2 "Connector_Molex:Molex_KK-254_AE-6410-04A_1x04_P2.54mm_Vertical" H 3150 6400 50  0001 C CNN
F 3 "~" H 3150 6400 50  0001 C CNN
	1    3150 6400
	1    0    0    1   
$EndComp
Wire Wire Line
	2950 6500 2250 6500
Wire Wire Line
	2250 6400 2350 6400
Wire Wire Line
	2350 6400 2350 6200
Wire Wire Line
	2350 6200 2950 6200
Wire Wire Line
	2250 6250 2500 6250
Wire Wire Line
	2500 6250 2500 6400
Wire Wire Line
	2500 6400 2950 6400
Wire Wire Line
	2250 6150 2650 6150
Wire Wire Line
	2650 6150 2650 6300
Wire Wire Line
	2650 6300 2950 6300
$Comp
L Device:R_Small R701
U 1 1
P 1050 6250
F 0 "R701" V 1000 6400 50  0000 C CNN
F 1 "0Ohm" V 1000 6000 50  0000 C CNN
F 2 "Resistor_SMD:R_0603_1608Metric" H 1050 6250 50  0001 C CNN
F 3 "~" H 1050 6250 50  0001 C CNN
	1    1050 6250
	0    1    1    0   
$EndComp
$Comp
L Device:R_Small R702
U 1 1
P 1050 6350
F 0 "R702" V 1100 6150 50  0000 C CNN
F 1 "0Ohm" V 1100 6600 50  0000 C CNN
F 2 "Resistor_SMD:R_0603_1608Metric" H 1050 6350 50  0001 C CNN
F 3 "~" H 1050 6350 50  0001 C CNN
	1    1050 6350
	0    1    1    0   
$EndComp
Wire Wire Line
	1150 6250 1450 6250
Wire Wire Line
	1450 6350 1150 6350
Wire Wire Line
	950  6250 900  6250
Wire Wire Line
	900  6250 900  6300
Wire Wire Line
	900  6350 950  6350
Wire Wire Line
	1450 6150 800  6150
Text Label 800  6150 0    50   ~ 0
UART_AXES
Wire Wire Line
	800  6000 1450 6000
Text Label 800  6000 0    50   ~ 0
MOTOR_EN
NoConn ~ 1450 6750
$Comp
L Device:C C701
U 1 1
P 1600 5550
F 0 "C701" V 1348 5550 50  0000 C CNN
F 1 "100n" V 1439 5550 50  0000 C CNN
F 2 "Capacitor_SMD:C_0603_1608Metric" H 1638 5400 50  0001 C CNN
F 3 "~" H 1600 5550 50  0001 C CNN
F 4 "" V 1600 5550 50  0001 C CNN "Feld4"
	1    1600 5550
	0    1    1    0   
$EndComp
Wire Wire Line
	1800 5750 1800 5550
Wire Wire Line
	1800 5550 1750 5550
$Comp
L power:GND #PWR0702
U 1 1
P 1400 5550
F 0 "#PWR0702" H 1400 5300 50  0001 C CNN
F 1 "GND" V 1405 5422 50  0000 R CNN
F 2 "" H 1400 5550 50  0001 C CNN
F 3 "" H 1400 5550 50  0001 C CNN
	1    1400 5550
	0    1    1    0   
$EndComp
Wire Wire Line
	1400 5550 1450 5550
$Comp
L power:+3.3V #PWR0703
U 1 1
P 1800 5450
F 0 "#PWR0703" H 1800 5300 50  0001 C CNN
F 1 "+3.3V" H 1815 5623 50  0000 C CNN
F 2 "" H 1800 5450 50  0001 C CNN
F 3 "" H 1800 5450 50  0001 C CNN
	1    1800 5450
	1    0    0    -1  
$EndComp
Wire Wire Line
	1800 5450 1800 5550
Connection ~ 1800 5550
$Comp
L Device:CP C?
U 1 1
P 3600 5650
AR Path="/5EC2A71B/5F06DC7E" Ref="C?"  Part="1" 
AR Path="/5EE252A3/5F06DC7E" Ref="C705"  Part="1" 
F 0 "C705" H 3718 5696 50  0000 L CNN
F 1 "220u" H 3650 5550 50  0000 L CNN
F 2 "Capacitor_SMD:CP_Elec_8x10" H 3638 5500 50  0001 C CNN
F 3 "~" H 3600 5650 50  0001 C CNN
	1    3600 5650
	1    0    0    -1  
$EndComp
$Comp
L power:GND #PWR0716
U 1 1
P 3600 5850
F 0 "#PWR0716" H 3600 5600 50  0001 C CNN
F 1 "GND" H 3605 5677 50  0000 C CNN
F 2 "" H 3600 5850 50  0001 C CNN
F 3 "" H 3600 5850 50  0001 C CNN
	1    3600 5850
	1    0    0    -1  
$EndComp
Wire Wire Line
	3600 5850 3600 5800
$Comp
L power:+24V #PWR0715
U 1 1
P 3600 5350
F 0 "#PWR0715" H 3600 5200 50  0001 C CNN
F 1 "+24V" H 3615 5523 50  0000 C CNN
F 2 "" H 3600 5350 50  0001 C CNN
F 3 "" H 3600 5350 50  0001 C CNN
	1    3600 5350
	1    0    0    -1  
$EndComp
Wire Wire Line
	3600 5500 3600 5450
Wire Wire Line
	3600 5450 3350 5450
Connection ~ 3600 5450
Wire Wire Line
	3600 5450 3600 5350
$Comp
L Device:C C704
U 1 1
P 3350 5650
F 0 "C704" H 3098 5650 50  0000 C CNN
F 1 "100n" H 3100 5550 50  0000 C CNN
F 2 "Capacitor_SMD:C_0603_1608Metric" H 3388 5500 50  0001 C CNN
F 3 "~" H 3350 5650 50  0001 C CNN
F 4 "" V 3350 5650 50  0001 C CNN "Feld4"
	1    3350 5650
	1    0    0    -1  
$EndComp
$Comp
L power:GND #PWR0712
U 1 1
P 3350 5850
F 0 "#PWR0712" H 3350 5600 50  0001 C CNN
F 1 "GND" V 3355 5722 50  0000 R CNN
F 2 "" H 3350 5850 50  0001 C CNN
F 3 "" H 3350 5850 50  0001 C CNN
	1    3350 5850
	1    0    0    -1  
$EndComp
Wire Wire Line
	3350 5850 3350 5800
Wire Wire Line
	3350 5500 3350 5450
Text Notes 2150 5300 0    98   ~ 0
Z Driver
Wire Wire Line
	3350 5450 1950 5450
Wire Wire Line
	1950 5450 1950 5750
Connection ~ 3350 5450
Text HLabel 1000 6600 0    50   Input ~ 0
Z_DIR
Text HLabel 1000 6500 0    50   Input ~ 0
Z_STEP
Wire Wire Line
	1000 6500 1450 6500
Wire Wire Line
	1000 6600 1450 6600
Text Label 1150 6600 0    50   ~ 0
Z_DIR
Text Label 1150 6500 0    50   ~ 0
Z_STEP
Text Label 4050 6650 0    50   ~ 0
Z_DIR
Text Label 4050 6550 0    50   ~ 0
Z_STEP
Wire Wire Line
	4050 6550 4400 6550
Wire Wire Line
	4050 6650 4400 6650
NoConn ~ 2250 6750
$Comp
L power:+3.3V #PWR0701
U 1 1
P 850 6300
F 0 "#PWR0701" H 850 6150 50  0001 C CNN
F 1 "+3.3V" V 865 6428 50  0000 L CNN
F 2 "" H 850 6300 50  0001 C CNN
F 3 "" H 850 6300 50  0001 C CNN
	1    850  6300
	0    -1   -1   0   
$EndComp
Wire Wire Line
	850  6300 900  6300
Connection ~ 900  6300
Wire Wire Line
	900  6300 900  6350
Wire Wire Line
	3750 6300 3900 6300
$Comp
L power:+3.3V #PWR0717
U 1 1
P 3700 6400
F 0 "#PWR0717" H 3700 6250 50  0001 C CNN
F 1 "+3.3V" V 3715 6528 50  0000 L CNN
F 2 "" H 3700 6400 50  0001 C CNN
F 3 "" H 3700 6400 50  0001 C CNN
	1    3700 6400
	0    -1   -1   0   
$EndComp
Wire Wire Line
	3700 6400 3900 6400
Wire Notes Line
	7300 6500 7300 5100
Wire Notes Line
	7300 5100 6000 5100
Wire Notes Line
	6000 5100 6000 500 
Wire Wire Line
	2350 4150 2500 4150
$Comp
L power:+3.3V #PWR0705
U 1 1
P 2350 4050
F 0 "#PWR0705" H 2350 3900 50  0001 C CNN
F 1 "+3.3V" V 2365 4178 50  0000 L CNN
F 2 "" H 2350 4050 50  0001 C CNN
F 3 "" H 2350 4050 50  0001 C CNN
	1    2350 4050
	0    -1   -1   0   
$EndComp
Wire Wire Line
	2350 4050 2500 4050
Wire Wire Line
	7500 4950 7650 4950
$Comp
L power:+3.3V #PWR0731
U 1 1
P 7500 4850
F 0 "#PWR0731" H 7500 4700 50  0001 C CNN
F 1 "+3.3V" V 7515 4978 50  0000 L CNN
F 2 "" H 7500 4850 50  0001 C CNN
F 3 "" H 7500 4850 50  0001 C CNN
	1    7500 4850
	0    -1   -1   0   
$EndComp
Wire Wire Line
	7500 4850 7650 4850
Text HLabel 9100 5350 2    50   Output ~ 0
E1_DRIVER_STALL
$EndSCHEMATC
